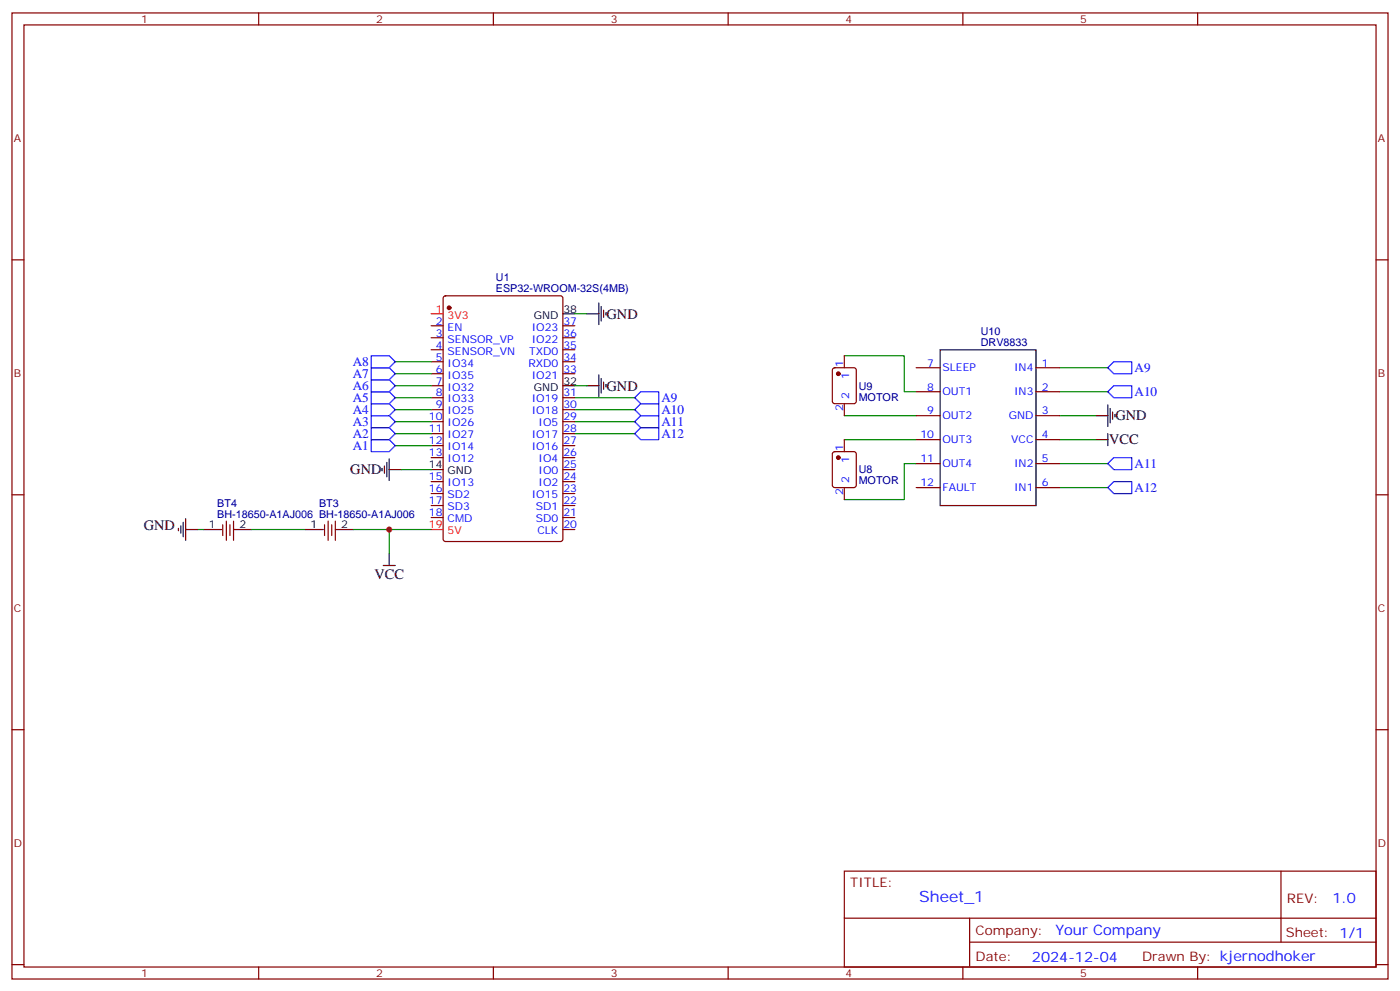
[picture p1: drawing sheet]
<svg xmlns="http://www.w3.org/2000/svg" width="412mm" height="292mm" viewBox="0 0 412 292" stroke-linecap="round" stroke-linejoin="round" font-family="sans-serif">
<g fill="none" stroke="#870000" stroke-width=".35">
<path d="M3.5 3.8h405.4v284.3h-405.4zM7.1 7.3h398.2v277.3h-398.2zM76.2 3.8v3.5M145.3 3.8v3.5M214.5 3.8v3.5M283.6 3.8v3.5M352.8 3.8v3.5M3.5 76.5h3.6M405.3 76.5h3.6M127 95.9h3.5M127 99.4h3.5M130.8 87.3l.4-.2h33.9l.7 .4v71.2l-.5 .6-34.1 .1-.6-.5-.1-71.1z"/>
<path d="M165.8 95.9h3.5M165.8 99.4h3.5M127 102.9h3.5M127 106.5h3.5M127 110h3.5M127 113.5h3.5M127 117.1h3.5M165.8 102.9h3.5M165.8 106.5h3.5M165.8 110h3.5M165.8 117.1h3.5M245.4 108.4l.5-.2h5.6l.7 .5v9.4l-.4 .7h-5.9l-.7-.4v-9.5z"/>
<path d="M248.7 104.7v3.5M248.7 118.8v3.5M269.9 115.3h7M269.9 108.2h7M305.2 115.3h7M305.2 108.2h7M127 120.6h3.5M127 124.1h3.5M127 127.6h3.5M127 131.2h3.5M127 134.7h3.5M165.8 120.6h3.5"/>
<path d="M165.8 124.1h3.5M165.8 127.6h3.5M165.8 131.2h3.5M165.8 134.7h3.5M165.8 138.2h3.5M245.4 133.1l.5-.2h5.6l.7 .5v9.4l-.4 .7h-5.9l-.7-.5v-9.4zM248.7 129.4v3.5M269.9 136.5h7M269.9 129.4h7M269.9 122.3h7M305.2 136.5h7M305.2 129.4h7"/>
<path d="M305.2 122.3h7M3.5 145.6h3.6M65.6 154.4v3.2M66.7 153.4v5.6M67.7 154.4v3.2M68.8 153.4v5.6M95.6 154.4v3.2M96.7 153.4v5.6M97.7 154.4v3.2M98.8 153.4v5.6M127 141.7h3.5M127 145.3h3.5"/>
<path d="M127 148.8h3.5M127 152.3h3.5M165.8 141.7h3.5M165.8 145.3h3.5M165.8 148.8h3.5M165.8 152.3h3.5M165.8 155.9h3.5M248.7 143.5v3.5M269.9 143.5h7M305.2 143.5h7M405.3 145.6h3.6M3.5 214.8h3.6"/>
<path d="M405.3 214.8h3.6M248.7 256.4h156.6v28.2h-156.6zM377.3 256.4v20.9M248.7 270.2h156.5M285.6 277.3h119.6M285.6 270.2v14.2M3.5 283.9h3.6M76.2 284.6v3.5M145.3 284.6v3.5M214.5 284.6v3.5M283.6 284.6v3.5M352.8 284.6v3.5"/>
<path d="M405.3 283.9h3.6"/>
</g>
<g fill="none" stroke="#008700" stroke-width=".35">
<path d="M169.3 92.4h3.6M116.4 117.1h10.6M116.4 113.5h10.6M116.4 110h10.6M116.4 106.5h10.6M169.3 117.1h17.7M169.3 113.5h3.6M248.7 104.7h17.6v10.6h3.6M312.2 115.3h14.1M312.2 108.2h14.1M116.4 127.6h10.6M116.4 124.1h10.6"/>
<path d="M116.4 120.6h10.6M116.4 131.2h10.6M118.2 138.2h8.8M169.3 127.6h17.7M169.3 124.1h17.7M169.3 120.6h17.7M248.7 129.4h21.2M248.7 122.3h21.2M269.9 136.5h-3.6v10.5h-17.6M312.2 129.4h10.6M312.2 122.3h10.6M312.2 136.5h14.1"/>
<path d="M58.2 155.9h1.8M74.1 155.9h15.9M104.1 155.9h22.9M114.7 155.9v7M312.2 143.5h14.1"/>
</g>
<g fill="none" stroke="#00f" stroke-width=".35">
<path d="M109.4 118.8h5.3l1.7 1.8-1.7 1.7h-5.3zM109.4 115.3h5.3l1.7 1.8-1.7 1.7h-5.3zM109.4 111.8h5.3l1.7 1.7-1.7 1.8h-5.3zM109.4 108.2h5.3l1.7 1.8-1.7 1.8h-5.3zM109.4 104.7h5.3l1.7 1.8-1.7 1.7h-5.3zM187 117.1l1.7-1.8h5.3v3.5h-5.3zM326.3 115.3l1.8-1.8h5.3v3.6h-5.3zM326.3 108.2l1.8-1.7h5.3v3.5h-5.3zM109.4 129.4h5.3l1.7 1.8-1.7 1.7h-5.3zM109.4 125.9h5.3l1.7 1.7-1.7 1.8h-5.3zM109.4 122.3h5.3l1.7 1.8-1.7 1.8h-5.3zM187 127.6l1.7-1.7h5.3v3.5h-5.3z"/>
<path d="M187 124.1l1.7-1.8h5.3v3.6h-5.3zM187 120.6l1.7-1.8h5.3v3.5h-5.3zM326.3 136.5l1.8-1.8h5.3v3.5h-5.3zM326.3 143.5l1.8-1.8h5.3v3.6h-5.3z"/>
</g>
<g fill="none" stroke="#000" stroke-width=".35">
<path d="M165.8 92.4h3.5M172.9 92.4h3.5M176.4 89.2v6.3M177.1 90.2v4.3M177.8 91.3v2.1M178.5 92v.7M165.8 113.5h3.5M172.9 113.5h3.5M176.4 110.3v6.4M177.1 111.4v4.2M177.8 112.5v2.1M178.5 113.2v.7"/>
<path d="M276.9 102.9h28.3v45.9h-28.3zM326.3 119.2v6.3M112.5 137.9v.7M113.2 137.2v2.1M113.9 136.1v4.2M114.7 135v6.4M114.7 138.2h3.5M127 138.2h3.5M322.8 129.4h3.5M322.8 122.3h3.5M326.3 127.6v3.6M327 120.2v4.3"/>
<path d="M327.7 121.3v2.1M328.4 122v.7M52.6 155.5v.7M53.3 154.8v2.1M54 153.7v4.3M54.7 155.9h3.5M54.7 152.7v6.3M60 155.9h5.3M68.8 155.9h5.3M90 155.9h5.2M98.8 155.9h5.3M112.9 166.4h3.5"/>
<path d="M114.7 162.9v3.5"/>
</g>
<g fill="#870000" stroke="#870000" stroke-width=".35">
<circle cx="132.3" cy="90.6" r=".53"/>
<circle cx="246.9" cy="134.7" r=".53"/>
<circle cx="246.9" cy="110" r=".53"/>
</g>
<path d="M127 92.4h3.5M127 155.9h3.5" fill="none" stroke="#f00" stroke-width=".35"/>
<circle cx="114.7" cy="155.9" r=".88" fill="#c00"/>
<text font-size="4.6" fill="#00f" x="270.8" y="265.4">Sheet_1</text>
<g font-size="4.2">
<text x="178.7" y="93.8">GND</text>
<text x="178.7" y="114.9">GND</text>
<text x="328.6" y="123.7">GND</text>
<text x="326.7" y="130.8">VCC</text>
<text x="103.2" y="139.6">GND</text>
<text x="42.3" y="155.9">GND</text>
<text x="110.3" y="170.4">VCC</text>
</g>
<g font-size="4.2" fill="#00f">
<text x="392.5" y="265.7">1.0</text>
<text x="310.9" y="275.2">Your Company</text>
<text x="304" y="283">2024-12-04</text>
</g>
<g font-size="3.9" fill="#00f">
<text x="103.9" y="107.7">A8</text>
<text x="103.9" y="111.2">A7</text>
<text x="334.2" y="109.5">A9</text>
<text x="103.9" y="118.3">A5</text>
<text x="103.9" y="114.7">A6</text>
<text x="194.8" y="118.4">A9</text>
<text x="334.2" y="116.6">A10</text>
<text x="103.9" y="125.3">A3</text>
<text x="103.9" y="121.8">A4</text>
<text x="194.8" y="125.5">A11</text>
<text x="194.8" y="121.9">A10</text>
<text x="103.9" y="128.8">A2</text>
<text x="194.8" y="129">A12</text>
<text x="103.9" y="132.4">A1</text>
<text x="334.2" y="137.8">A11</text>
<text x="334.2" y="144.9">A12</text>
</g>
<g font-size="3.9" fill="#800">
<text x="250.5" y="261">TITLE:</text>
<text x="379.1" y="265.7">REV:</text>
<text x="287.4" y="275.2">Company:</text>
<text x="378.7" y="275.8">Sheet: 1/1</text>
<text x="287.4" y="282.9">Date:</text>
<text x="336.4" y="282.9">Drawn By: kjernodhoker</text>
</g>
<g font-size="3.2" fill="#800">
<text x="41.6" y="6.8">1</text>
<text x="110.8" y="6.8">2</text>
<text x="179.9" y="6.8">3</text>
<text x="249.1" y="6.8">4</text>
<text x="318.2" y="6.8">5</text>
<text x="4.1" y="41.9">A</text>
<text x="405.9" y="41.9">A</text>
<text x="4.1" y="111.1">B</text>
<text x="405.9" y="111.1">B</text>
<text x="4.1" y="180.2">C</text>
<text x="405.9" y="180.2">C</text>
<text x="4.1" y="249.3">D</text>
<text x="405.9" y="249.3">D</text>
<text x="41.6" y="287.6">1</text>
<text x="110.8" y="287.6">2</text>
<text x="179.9" y="287.6">3</text>
<text x="249.1" y="287.6">4</text>
<text x="318.2" y="287.6">5</text>
</g>
<g font-size="3.2" fill="#000080">
<text x="146.1" y="82.8">U1</text>
<text x="146.1" y="86">ESP32-WROOM-32S(4MB)</text>
<text x="288.9" y="101.9">DRV8833</text>
<text x="288.9" y="98.7">U10</text>
<text x="252.9" y="117.9">MOTOR</text>
<text x="252.9" y="114.7">U9</text>
<text x="252.9" y="142.6">MOTOR</text>
<text x="252.9" y="139.4">U8</text>
<text x="64" y="149.2">BT4</text>
<text x="94" y="149.2">BT3</text>
<text x="64" y="152.3">BH-18650-A1AJ006 BH-18650-A1AJ006</text>
</g>
<g font-size="3.2" fill="#f00">
<text x="128.3" y="92">1</text>
<text x="131.8" y="93.8">3V3</text>
<text x="126.3" y="155.5">19</text>
<text x="131.8" y="157.3">5V</text>
</g>
<g font-size="3.2" fill="#00f">
<text x="128.3" y="95.5">2</text>
<text x="166" y="95.5">37</text>
<text x="128.3" y="99.1">3</text>
<text x="131.8" y="97.3">EN</text>
<text x="131.8" y="100.8">SENSOR_VP</text>
<text x="156.6" y="100.8">IO22</text>
<text x="156.6" y="97.3">IO23</text>
<text x="166" y="99.1">36</text>
<text x="128.3" y="102.6">4</text>
<text x="128.3" y="106.1">5</text>
<text x="131.8" y="104.4">SENSOR_VN</text>
<text x="131.8" y="107.9">IO34</text>
<text x="155.7" y="107.9">RXD0</text>
<text x="155.9" y="104.4">TXD0</text>
<text x="166" y="106.1">34</text>
<text x="166" y="102.6">35</text>
<text x="273.1" y="107.9">7</text>
<text x="306.9" y="107.9">1</text>
<text x="128.3" y="109.6">6</text>
<text x="128.3" y="113.2">7</text>
<text x="131.8" y="111.4">IO35</text>
<text x="156.6" y="111.4">IO21</text>
<text x="166" y="109.6">33</text>
<text x="248.4" y="108.1" transform="rotate(-90 248.4 108.1)">1</text>
<text x="250.1" y="111.6" transform="rotate(-90 250.1 111.6)">1</text>
<text x="277.6" y="109.3">SLEEP</text>
<text x="298.7" y="109.3">IN4</text>
<text x="128.3" y="116.7">8</text>
<text x="131.8" y="114.9">IO32</text>
<text x="131.8" y="118.5">IO33</text>
<text x="156.6" y="118.5">IO19</text>
<text x="166" y="116.7">31</text>
<text x="250.1" y="117.5" transform="rotate(-90 250.1 117.5)">2</text>
<text x="273.1" y="114.9">8</text>
<text x="277.6" y="116.3">OUT1</text>
<text x="298.7" y="116.3">IN3</text>
<text x="306.9" y="114.9">2</text>
<text x="126.3" y="123.8">10</text>
<text x="128.3" y="120.2">9</text>
<text x="131.8" y="122">IO25</text>
<text x="131.8" y="125.5">IO26</text>
<text x="156.6" y="122">IO18</text>
<text x="158.7" y="125.5">IO5</text>
<text x="166" y="123.8">29</text>
<text x="166" y="120.2">30</text>
<text x="248.4" y="121" transform="rotate(-90 248.4 121)">2</text>
<text x="273.1" y="122">9</text>
<text x="277.6" y="123.4">OUT2</text>
<text x="297.2" y="123.4">GND</text>
<text x="306.9" y="122">3</text>
<text x="126.3" y="127.3">11</text>
<text x="126.3" y="130.8">12</text>
<text x="131.8" y="129">IO27</text>
<text x="156.6" y="129">IO17</text>
<text x="166" y="130.8">27</text>
<text x="166" y="127.3">28</text>
<text x="271.1" y="129">10</text>
<text x="277.6" y="130.5">OUT3</text>
<text x="297.8" y="130.5">VCC</text>
<text x="306.9" y="129">4</text>
<text x="126.3" y="134.3">13</text>
<text x="131.8" y="132.6">IO14</text>
<text x="131.8" y="136.1">IO12</text>
<text x="156.6" y="132.6">IO16</text>
<text x="158.7" y="136.1">IO4</text>
<text x="166" y="137.9">25</text>
<text x="166" y="134.3">26</text>
<text x="248.4" y="132.8" transform="rotate(-90 248.4 132.8)">1</text>
<text x="250.1" y="136.2" transform="rotate(-90 250.1 136.2)">1</text>
<text x="271.1" y="136.1">11</text>
<text x="277.6" y="137.5">OUT4</text>
<text x="298.7" y="137.5">IN2</text>
<text x="306.9" y="136.1">5</text>
<text x="126.3" y="141.4">15</text>
<text x="131.8" y="143.2">IO13</text>
<text x="158.7" y="143.2">IO2</text>
<text x="158.7" y="139.6">IO0</text>
<text x="166" y="141.4">24</text>
<text x="250.1" y="142.2" transform="rotate(-90 250.1 142.2)">2</text>
<text x="271.1" y="143.2">12</text>
<text x="306.9" y="143.2">6</text>
<text x="126.3" y="144.9">16</text>
<text x="126.3" y="148.4">17</text>
<text x="131.8" y="146.7">SD2</text>
<text x="156.6" y="146.7">IO15</text>
<text x="166" y="148.4">22</text>
<text x="166" y="144.9">23</text>
<text x="248.4" y="145.7" transform="rotate(-90 248.4 145.7)">2</text>
<text x="277.6" y="144.6">FAULT</text>
<text x="298.7" y="144.6">IN1</text>
<text x="126.3" y="152">18</text>
<text x="131.8" y="150.2">SD3</text>
<text x="131.8" y="153.7">CMD</text>
<text x="157.9" y="153.7">SD0</text>
<text x="157.9" y="150.2">SD1</text>
<text x="166" y="155.5">20</text>
<text x="166" y="152">21</text>
<text x="158.3" y="157.3">CLK</text>
</g>
<g font-size="3.2">
<text x="157.2" y="93.8">GND</text>
<text x="166" y="92">38</text>
<text x="166" y="113.2">32</text>
<text x="157.2" y="114.9">GND</text>
<text x="126.3" y="137.9">14</text>
<text x="131.8" y="139.6">GND</text>
<text x="61.5" y="155.5">1</text>
<text x="70.6" y="155.5">2</text>
<text x="91.5" y="155.5">1</text>
<text x="100.5" y="155.5">2</text>
</g>
</svg>
